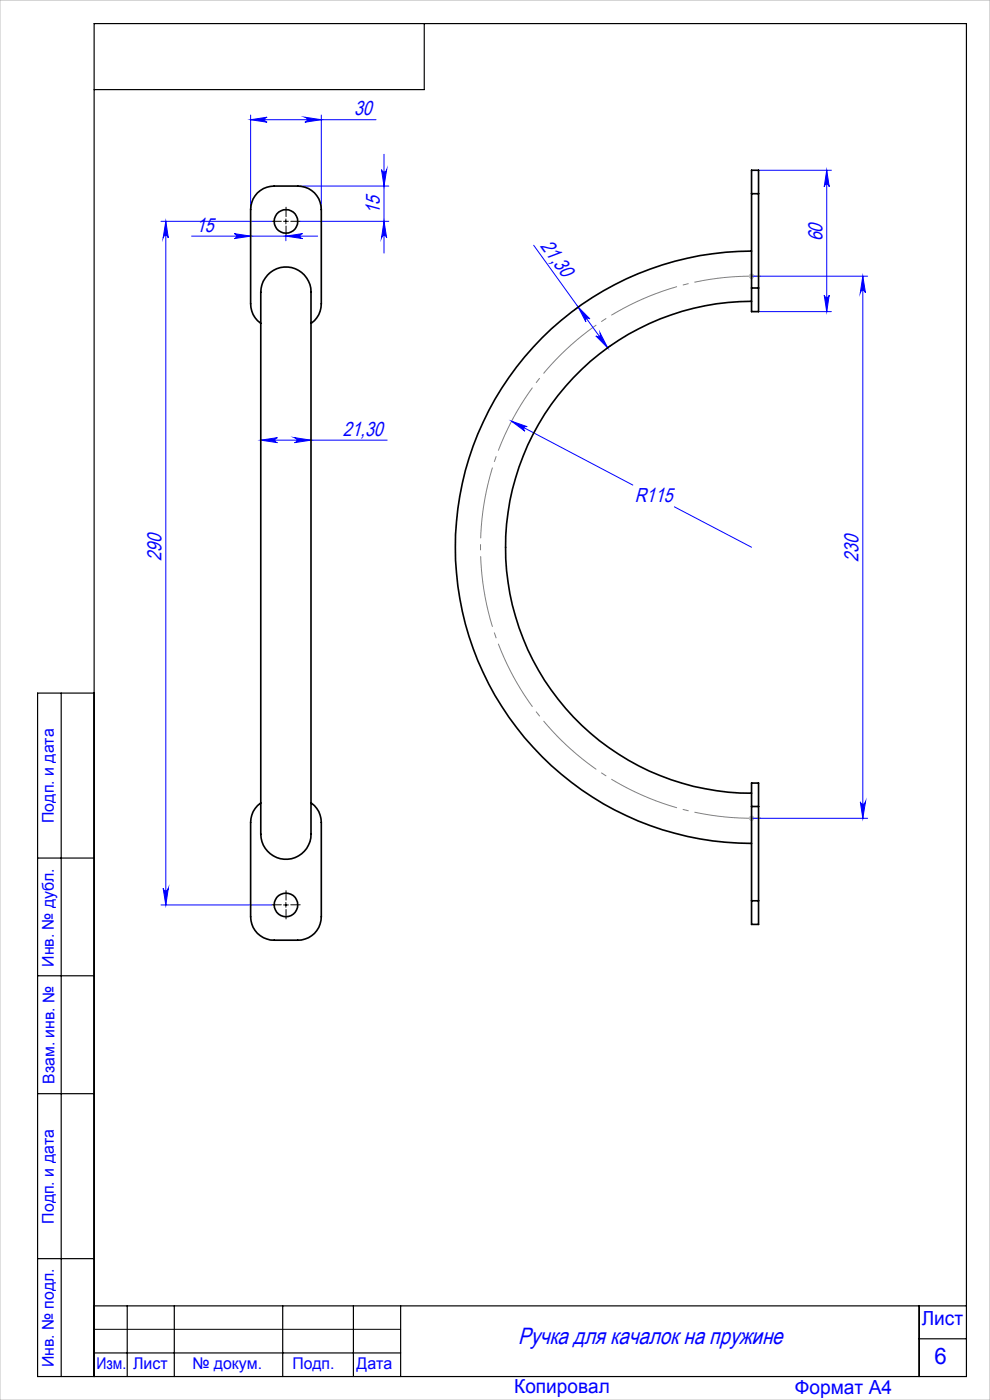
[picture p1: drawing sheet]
<svg xmlns="http://www.w3.org/2000/svg" width="210mm" height="297mm" viewBox="0 0 210 297" stroke-linecap="round" stroke-linejoin="round" font-family="sans-serif">
<path d="M161.4 58.6a57.5 57.5 0 0 0-59.5 57.5 57.5 57.5 0 0 0 59.5 57.5" fill="none" stroke="#808080" stroke-width=".21" stroke-dasharray="15.2 1.3 1.3 1.3" stroke-dashoffset="1" stroke-linecap="butt"/>
<path d="M158.9 58.6h1M159.1 58.2l.7 .7M159.4 58.1v1M159.8 58.2l-.7 .7M158.9 173.6h1M159.1 173.2l.7 .8M159.4 173.1v1M159.8 173.2l-.7 .8" fill="none" stroke="#c0c0c0" stroke-width=".7" stroke-linecap="butt"/>
<g fill="none" stroke="#00f" stroke-width=".21">
<path d="M53.2 24.4v20M53.2 25.4h26.6M53.2 25.4l3.5-.5a.53 .53 0 0 0-.5 .5 .53 .53 0 0 0 .5 .5zM63.2 39.5h19.3M64.7 24.9l3.5 .5-3.5 .5a.53 .53 0 0 0 .5-.5 .53 .53 0 0 0-.5-.5zM68.2 24.4v20M80.9 36a.55 .55 0 0 0 .6 .5 .55 .55 0 0 0 .5-.5l-.5 3.5zM81.5 32.7v21M160.9 36.1h15.5M175.4 36.1l.5 3.5a.53 .53 0 0 0-.5-.5 .53 .53 0 0 0-.6 .5zM175.4 36.1v30M34.1 47h23.5"/>
<path d="M35.2 47l.5 3.5a.55 .55 0 0 0-.5-.6 .55 .55 0 0 0-.6 .6zM35.2 47v145M40.6 50.1h26.8M49.7 49.6l3.5 .5-3.5 .5a.53 .53 0 0 0 .5-.5 .53 .53 0 0 0-.5-.5zM60.6 50.1l3.6-.5a.53 .53 0 0 0-.6 .5 .53 .53 0 0 0 .6 .5zM60.6 50v1.1M63.7 47h18.8M81.5 47l.5 3.5a.55 .55 0 0 0-.5-.6 .55 .55 0 0 0-.6 .6zM113.2 52l9.5 13.2M159.4 58.6h24.6M183 58.6v115M183 58.6l.6 3.5a.55 .55 0 0 0-.6-.5 .55 .55 0 0 0-.5 .5z"/>
<path d="M122.7 65.2l2.4 2.5a.53 .53 0 0 0-.7-.1 .53 .53 0 0 0-.1 .7zM122.7 65.2l-.9 .5M122.7 65.2l6.2 8.6M126.4 71.3a.54 .54 0 0 0 .7 .1 .54 .54 0 0 0 .2-.8l1.6 3.2zM129.7 73.2l-.8 .6M160.9 66.1h15.5M174.8 62.6a.53 .53 0 0 0 .6 .5 .53 .53 0 0 0 .5-.5l-.5 3.5zM55.3 93.4h26.8M55.3 93.4l3.5-.6a.53 .53 0 0 0-.5 .6 .53 .53 0 0 0 .5 .5zM62.5 92.8l3.5 .6-3.5 .5a.53 .53 0 0 0 .5-.5 .53 .53 0 0 0-.5-.6zM108.5 89.4l25.7 13.5M108.5 89.4l3.3 1.1a.54 .54 0 0 0-.7 .3 .54 .54 0 0 0 .2 .7z"/>
<path d="M143.1 107.5l16.3 8.6M159.4 173.6h24.6M182.5 170.1a.55 .55 0 0 0 .5 .5 .55 .55 0 0 0 .6-.5l-.6 3.5zM34.1 192h23.5M34.6 188.5a.55 .55 0 0 0 .6 .5 .55 .55 0 0 0 .5-.5l-.5 3.5z"/>
</g>
<path d="M59.7 46.9h-2M60.7 45.9v-2M60.7 47.9v2M61.7 46.9h2M59.7 191.9h-2M60.7 190.9v-2M60.7 192.9v2M61.7 191.9h2" fill="none" stroke="#000" stroke-width=".21" stroke-dasharray="15.2 1.3 1.3 1.3"/>
<path d="M60.1 47h1.1M60.6 46.5v1M60.1 192h1.1M60.6 191.4v1.1M20 282h65" fill="none" stroke="#000" stroke-width=".21"/>
<g fill="none" stroke="#000" stroke-width=".25">
<path d="M90 5v14h-70M13 147v145M20 147h-12v145h197v-287h-185v287M8 182h12M8 207h12M8 232h12M8 267h12M20 277h185M27 277v15M37 277v15M60 277v15M75 277v15"/>
<path d="M85 277v15M195 277v15M20 287h65M195 284h10"/>
</g>
<path d="M0 0h210v297h-210z" fill="none" stroke="#c0c0c0" stroke-width=".21"/>
<g fill="#00f">
<path d="M183 58.6l.6 3.5a.55 .55 0 0 0-.6-.5 .55 .55 0 0 0-.5 .5zM182.5 170.1a.55 .55 0 0 0 .5 .5 .55 .55 0 0 0 .6-.5l-.6 3.5z"/>
<path d="M126.4 71.3a.54 .54 0 0 0 .7 .1 .54 .54 0 0 0 .2-.8l1.6 3.2zM122.7 65.2l2.4 2.5a.53 .53 0 0 0-.7-.1 .53 .53 0 0 0-.1 .7z"/>
<path d="M60.6 50.1l3.6-.5a.53 .53 0 0 0-.6 .5 .53 .53 0 0 0 .6 .5zM49.7 49.6l3.5 .5-3.5 .5a.53 .53 0 0 0 .5-.5 .53 .53 0 0 0-.5-.5z"/>
<path d="M108.5 89.4l2.8 2.1a.54 .54 0 0 1-.1-.7 .54 .54 0 0 1 .6-.3zM55.3 93.4l3.5-.6a.53 .53 0 0 0-.5 .6 .53 .53 0 0 0 .5 .5zM62.5 92.8l3.5 .6-3.5 .5a.53 .53 0 0 0 .5-.5 .53 .53 0 0 0-.5-.6z"/>
<path d="M174.8 62.6a.53 .53 0 0 0 .6 .5 .53 .53 0 0 0 .5-.5l-.5 3.5zM175.4 36.1l.5 3.5a.53 .53 0 0 0-.5-.5 .53 .53 0 0 0-.6 .5zM81.5 47l.5 3.5a.55 .55 0 0 0-.5-.6 .55 .55 0 0 0-.6 .6zM80.9 36a.55 .55 0 0 0 .6 .5 .55 .55 0 0 0 .5-.5l-.5 3.5zM34.6 188.5a.55 .55 0 0 0 .6 .5 .55 .55 0 0 0 .5-.5l-.5 3.5zM35.2 47l.5 3.5a.55 .55 0 0 0-.5-.6 .55 .55 0 0 0-.6 .6z"/>
<path d="M53.2 25.4l3.5-.5a.53 .53 0 0 0-.5 .5 .53 .53 0 0 0 .5 .5zM64.7 24.9l3.5 .5-3.5 .5a.53 .53 0 0 0 .5-.5 .53 .53 0 0 0-.5-.5z"/>
</g>
<g fill="none" stroke="#000" stroke-width=".35">
<path d="M56.8 58.3a5.4 5.4 0 0 1 6.3-1.1 5.4 5.4 0 0 1 2.9 5.7v112.6a8 8 0 0 1-.9 4.5 5.4 5.4 0 0 1-6.5 1.9 5.4 5.4 0 0 1-3.3-5.9v-112.5a7.6 7.6 0 0 1 1-4.5zM159.4 53.3a62.8 62.8 0 0 0-62.8 62.8 62.8 62.8 0 0 0 62.8 62.8M159.4 41.1v-5h1.5v5M159.4 41.1v20M159.4 41.1h1.5M160.9 41.1v20M55.3 68.6a5 5 0 0 1-2.1-4.2v-19.9a4.9 4.9 0 0 1 5-5h4.9a4.9 4.9 0 0 1 5.1 5v19.9a4.8 4.8 0 0 1-2.2 4.2M159.4 63.9a52.2 52.2 0 0 0-52.2 52.2 52.2 52.2 0 0 0 52.2 52.2M159.4 61.1v5h1.5v-5M159.4 61.1h1.5M55.3 170.4a5 5 0 0 0-2.1 4.1v20a4.9 4.9 0 0 0 5 5h4.9a4.9 4.9 0 0 0 5.1-5v-20a4.8 4.8 0 0 0-2.2-4.1M159.4 171.1v-5h1.5v5"/>
<path d="M159.4 171.1h1.5M159.4 171.1v20M160.9 171.1v20M159.4 191.1v5h1.5v-5M159.4 191.1h1.5"/>
<circle cx="60.7" cy="47" r="2.49"/>
<circle cx="60.7" cy="192" r="2.49"/>
</g>
<text font-size="5" fill="#00f" x="109.9" y="285.1">Ручка для качалок на пружине</text>
<text font-size="4.8" fill="#00f" x="198.2" y="289.5">6</text>
<g font-size="4.3" fill="#00f">
<text x="75.1" y="24.5">30</text>
<text x="80.6" y="45.3" transform="rotate(-90 80.6 45.3)">15</text>
<text x="41.6" y="49.1">15</text>
<text x="114.5" y="52.2" transform="rotate(54 114.5 52.2)">21,30</text>
<text x="174.5" y="51.2" transform="rotate(-90 174.5 51.2)">60</text>
<text x="72.7" y="92.4">21,30</text>
<text x="134.6" y="106.6">R115</text>
<text x="34.3" y="119" transform="rotate(-90 34.3 119)">290</text>
<text x="182.1" y="119.2" transform="rotate(-90 182.1 119.2)">230</text>
</g>
<g font-size="4.1" fill="#00f">
<text x="195.5" y="281.2">Лист</text>
<text x="109.1" y="295.6">Копировал</text>
<text x="168.6" y="295.7">Формат А4</text>
</g>
<g font-size="3.4" fill="#00f">
<text x="11.4" y="174.6" transform="rotate(-90 11.4 174.6)">Подп. и дата</text>
<text x="11.4" y="205.1" transform="rotate(-90 11.4 205.1)">Инв. № дубл.</text>
<text x="11.6" y="229.9" transform="rotate(-90 11.6 229.9)">Взам. инв. №</text>
<text x="11.4" y="259.6" transform="rotate(-90 11.4 259.6)">Подп. и дата</text>
<text x="11.4" y="290" transform="rotate(-90 11.4 290)">Инв. № подл.</text>
<text x="20.4" y="290.4">Изм.</text>
<text x="28.2" y="290.4">Лист</text>
<text x="40.8" y="290.4">№ докум.</text>
<text x="62" y="290.4">Подп.</text>
<text x="75.6" y="290.4">Дата</text>
</g>
</svg>
